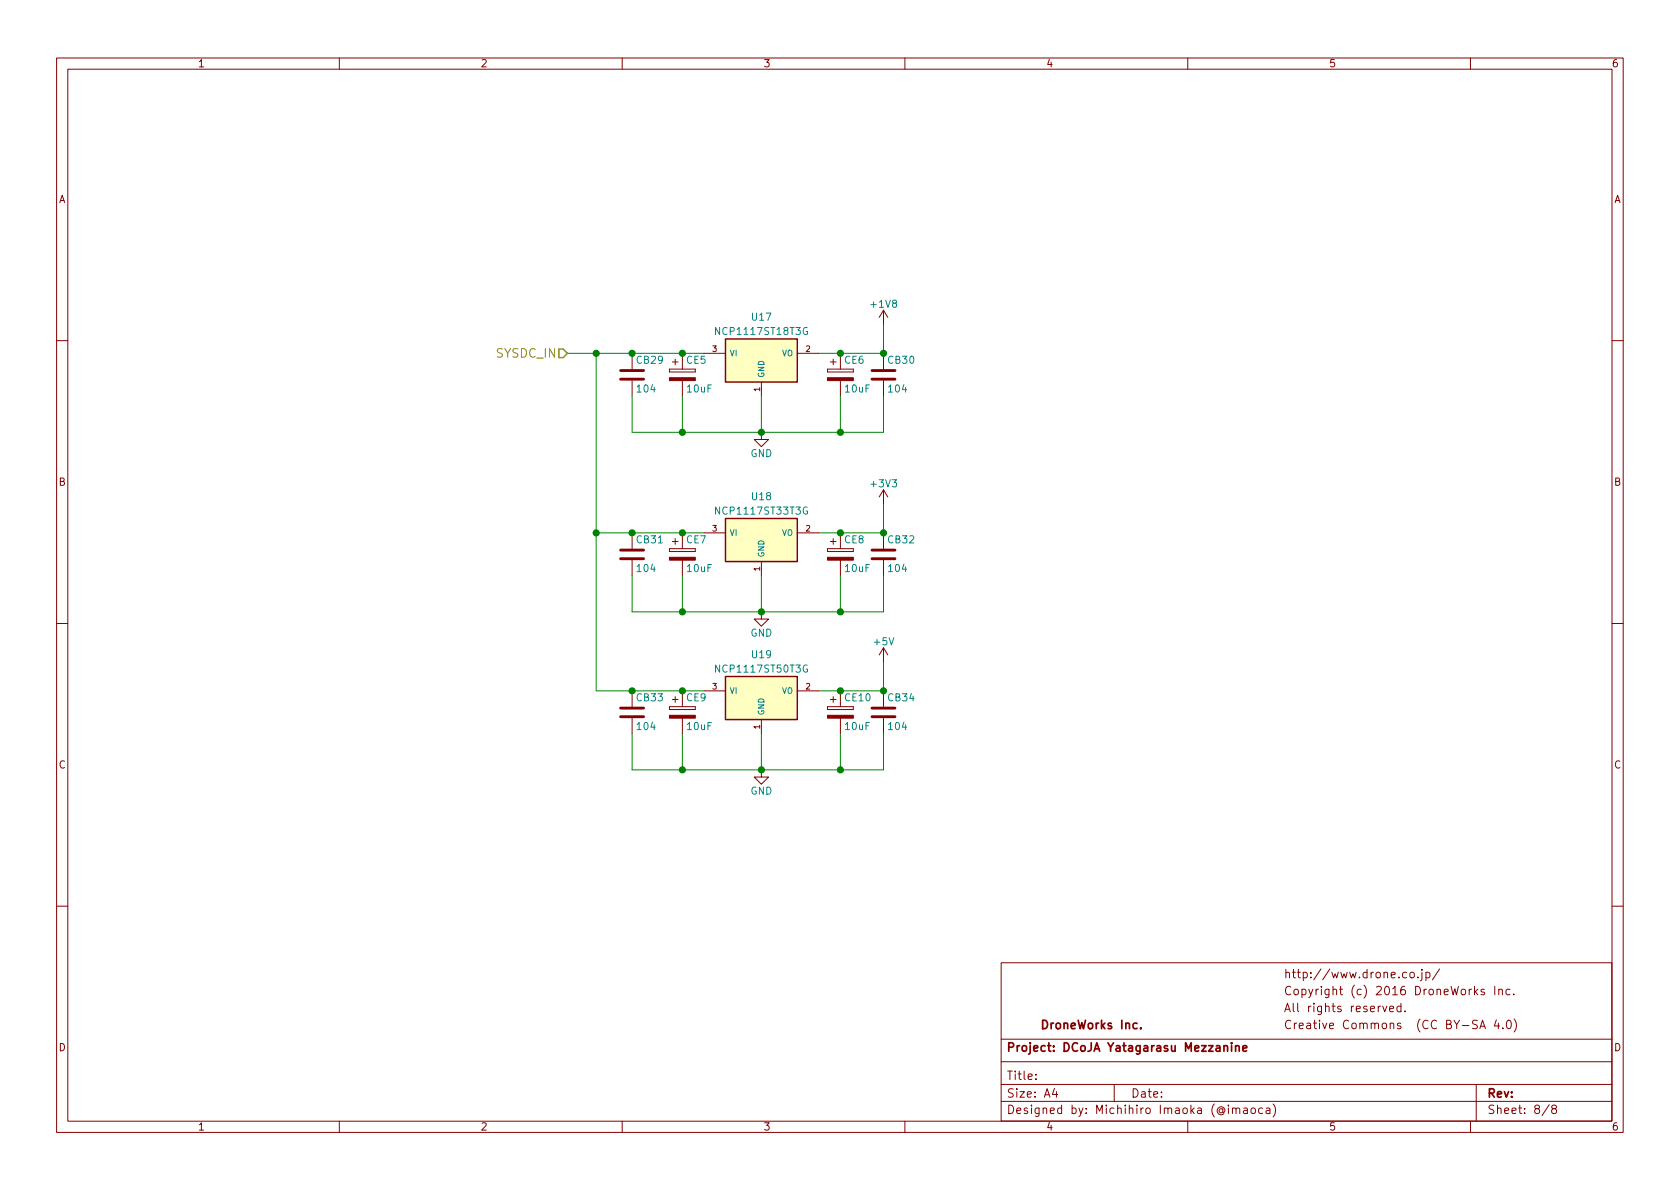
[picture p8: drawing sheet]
<svg xmlns="http://www.w3.org/2000/svg" width="297mm" height="210mm" viewBox="0 0 297 210" stroke-linecap="round" stroke-linejoin="round" font-family="sans-serif">
<g fill="none" stroke="#840000" stroke-width=".18">
<path d="M10 10.3h277v189.9h-277zM12 12.2h273v186.1h-273zM60 10.3v1.9M110 10.3v1.9M160 10.3v1.9M210 10.3v1.9M260 10.3v1.9M156.2 54.9v2.5M156.2 54.9l-.8 1.2M156.2 54.9l.8 1.2M10 60.2h2M111.8 62.5v2.8"/>
<path d="M111.8 67.3v2.8M118.4 65.3v.5zM118.4 65.8h4.5zM118.4 65.3h4.5zM118.9 64h1M119.4 63.5v1M120.6 62.5v2.8M120.6 67.3v2.8M122.9 65.3v.5zM124.5 62.5h3.8M134.6 76.4v1.3h1.3l-1.3 1.3-1.3-1.3h1.3M134.6 67.6v2.5"/>
<path d="M141 62.5h3.8M146.3 65.3v.5zM146.3 65.8h4.6zM146.3 65.3h4.6zM146.8 64h1M147.3 63.5v1M148.6 62.5v2.8M148.6 67.3v2.8M150.9 65.3v.5zM156.2 62.5v2.8M156.2 67.3v2.8M285 60.2h2"/>
<path d="M111.8 94.2v2.8M111.8 99.1v2.7M118.4 97v.5zM118.4 97.5h4.5zM118.4 97h4.5zM118.9 95.8h1M119.4 95.2v1.1M120.6 94.2v2.8M120.6 99.1v2.7M122.9 97v.5zM124.5 94.2h3.8M134.6 99.3v2.5"/>
<path d="M141 94.2h3.8M146.3 97v.5zM146.3 97.5h4.6zM146.3 97h4.6zM146.8 95.8h1M147.3 95.2v1.1M148.6 94.2v2.8M148.6 99.1v2.7M150.9 97v.5zM156.2 86.6v2.5M156.2 94.2v2.8M156.2 99.1v2.7"/>
<path d="M156.2 86.6l-.8 1.3M156.2 86.6l.8 1.3M10 110.3h2M134.6 108.2v1.3h1.3l-1.3 1.2-1.3-1.2h1.3M156.2 114.5v2.6M156.2 114.5l-.8 1.3M156.2 114.5l.8 1.3M285 110.3h2M111.8 122.2v2.8M111.8 127v2.8M118.4 125v.5zM118.4 125.5h4.5z"/>
<path d="M118.4 125h4.5zM118.9 123.7h1M119.4 123.2v1M120.6 122.2v2.8M120.6 127v2.8M122.9 125v.5zM124.5 122.2h3.8M134.6 136.1v1.3h1.3l-1.3 1.3-1.3-1.3h1.3M134.6 127.2v2.6M141 122.2h3.8M146.3 125v.5zM146.3 125.5h4.6z"/>
<path d="M146.3 125h4.6zM146.8 123.7h1M147.3 123.2v1M148.6 122.2v2.8M148.6 127v2.8M150.9 125v.5zM156.2 122.2v2.8M156.2 127v2.8M10 160.2h2M177 170.3h108v27.9h-108zM244.5 177.9l.3 1 .4-1M245.7 178.4l.7-.1v-.3l-.5-.1-.2 .2 .1 .7h.6"/>
<path d="M247.7 178l-.4-.1-.3 .3 .1 .6 .2 .1 .4-.1M247.7 177.4v1.5M248.4 178.8v.1M249.4 172.1l.2-.2 .4 .2 .1 .5-.2 .2-.3 .1-.2-.1zM250.7 172.8v.1M251.4 171.9v1.3l-.3 .2M251.4 171.4v.2M252.1 172l.5-.1 .2 .3-.1 .6h-.6M252.1 171.9v1.5M254.5 171.3l-1.2 2M260.9 175.4l.4 .5M261.3 174.9l-.6 .6"/>
<path d="M262.4 175a.37 .37 0 0 0-.6 .1l.1 .3 .5 .1 .1 .1-.2 .3-.5-.1M264.3 174.4v1.5M265 175.1l.2-.2 .4 .1v.9M265 174.9v1M267 175l-.5-.1-.2 .3v.6l.2 .1 .5-.1M267.6 175.8v.1M285 160.2h2M60 198.3v1.9M110 198.3v1.9M160 198.3v1.9M177 194.8h108M177 191.8h108"/>
<path d="M177 187.8h108M177 183.8h108M183.2 190.8v.1M183.2 190v.1M186.4 192.5l-.3 1h.9M186.8 193v1M197 191.8v3M210 198.3v1.9M217.9 196.1l.2-.2 .4 .1v.9M218.5 196.1a.36 .36 0 0 1 .4-.2 .36 .36 0 0 1 .3 .2v.8M219.9 196h.6v.9M220.5 196.3l-.4 .1-.3 .2 .3 .3 .4-.1"/>
<path d="M221.3 196.1l.2-.2 .4 .2 .1 .5-.2 .2-.3 .1-.2-.1zM223.2 196l-.4-.1-.3 .3 .1 .6 .2 .1 .4-.1M223.9 196h.6v.9M224.5 196.3l-.4 .1-.3 .2 .3 .3 .4-.1M225.1 195.2a1.71 1.71 0 0 1 0 2.3M260 198.3v1.9M261 191.8v6.5M261.6 181.9l.5-1.5 .5 1.5M261.8 181.5h.7M264.6 180.3l-.4 1.1h1M264.9 180.9v1M265.7 181.8v.1"/>
<path d="M266.5 180.6l.2-.2a.81 .81 0 0 1 .6 .6 .81 .81 0 0 1-.3 .8l-.1 .1a.79 .79 0 0 1-.4-1.3zM267.7 180.2a1.71 1.71 0 0 1 0 2.3M273.9 195.3l-1.3 2M274.6 196.1l-.3-.3 .1-.2 .2-.2 .5 .1 .1 .2-.1 .2-.6 .2a.48 .48 0 0 0-.1 .7l.2 .1 .5-.1a.48 .48 0 0 0-.2-.7"/>
</g>
<path d="M201.7 181.8v.1M216.4 185l.2-.1 .4 .1v.9M217.8 184.4v.2M217.8 184.9v1M218.5 185l.2-.1 .3 .1 .1 .9M218.5 184.9v1M219.7 185.4l.7-.1v-.3l-.4-.1-.3 .2 .1 .7h.6" fill="none" stroke="#840000" stroke-width=".3"/>
<g fill="#840000" stroke="#840000" stroke-width=".18">
<path d="M146.3 66.8h4.6v.5h-4.6z"/>
<path d="M118.4 66.8h4.5v.5h-4.5z"/>
<path d="M146.3 98.5h4.6v.6h-4.6z"/>
<path d="M118.4 98.5h4.5v.6h-4.5z"/>
<path d="M146.3 126.5h4.6v.5h-4.6z"/>
<path d="M118.4 126.5h4.5v.5h-4.5z"/>
</g>
<path d="M109.7 67.1h4.1M109.7 65.5h4.1M154.2 67.1h4M154.2 65.5h4M109.7 98.8h4.1M109.7 97.3h4.1M154.2 98.8h4M154.2 97.3h4M109.7 126.7h4.1M109.7 125.2h4.1M154.2 126.7h4M154.2 125.2h4" fill="none" stroke="#840000" stroke-width=".51"/>
<g fill="none" stroke="#008400" stroke-width=".18">
<path d="M156.2 57.4v5.1h-11.4M100.3 62.5h24.2M105.4 62.5v59.7h19.1M111.8 70.1v6.3h44.4v-6.3M120.6 70.1v6.3M134.6 70.1v6.3M148.6 70.1v6.3M105.4 94.2h19.1M156.2 89.1v5.1h-11.4M111.8 101.8v6.4h44.4v-6.4M120.6 101.8v6.4M134.6 101.8v6.4"/>
<path d="M148.6 101.8v6.4M156.2 117.1v5.1h-11.4M111.8 129.8v6.3h44.4v-6.3M120.6 129.8v6.3M134.6 129.8v6.3M148.6 129.8v6.3"/>
</g>
<g fill="#008400" stroke="#008400" stroke-width=".25">
<circle cx="134.6" cy="76.4" r=".51"/>
<circle cx="120.7" cy="76.4" r=".51"/>
<circle cx="148.6" cy="76.4" r=".51"/>
<circle cx="134.6" cy="108.2" r=".51"/>
<circle cx="120.7" cy="108.2" r=".51"/>
<circle cx="148.6" cy="108.2" r=".51"/>
<circle cx="134.6" cy="136.1" r=".51"/>
<circle cx="120.7" cy="136.1" r=".51"/>
<circle cx="148.6" cy="136.1" r=".51"/>
<circle cx="105.4" cy="94.2" r=".51"/>
<circle cx="105.4" cy="62.5" r=".51"/>
<circle cx="148.6" cy="62.5" r=".51"/>
<circle cx="120.7" cy="62.5" r=".51"/>
<circle cx="148.6" cy="94.2" r=".51"/>
<circle cx="120.7" cy="94.2" r=".51"/>
<circle cx="148.6" cy="122.2" r=".51"/>
<circle cx="120.7" cy="122.2" r=".51"/>
<circle cx="111.8" cy="62.5" r=".51"/>
<circle cx="111.8" cy="94.2" r=".51"/>
<circle cx="111.8" cy="122.2" r=".51"/>
<circle cx="156.2" cy="122.2" r=".51"/>
<circle cx="156.2" cy="94.2" r=".51"/>
<circle cx="156.2" cy="62.5" r=".51"/>
</g>
<path d="M98.8 61.7h.8l.7 .8-.7 .7h-.8z" fill="none" stroke="#848400" stroke-width=".25"/>
<g fill="#ffffc2" stroke="#ffffc2" stroke-width=".18">
<path d="M128.3 59.9h12.7v7.7h-12.7z"/>
<path d="M128.3 91.7h12.7v7.6h-12.7z"/>
<path d="M128.3 119.6h12.7v7.6h-12.7z"/>
</g>
<path d="M128.3 59.9h12.7v7.7h-12.7zM128.3 91.7h12.7v7.6h-12.7zM128.3 119.6h12.7v7.6h-12.7z" fill="none" stroke="#840000" stroke-width=".25"/>
<path d="M142.7 58a.59 .59 0 0 0-.7 .5 .59 .59 0 0 0 .7 .6l.1-.5h-.3M142.7 89.7a.59 .59 0 0 0-.7 .6 .59 .59 0 0 0 .7 .6l.1-.5h-.3M142.7 117.6a.59 .59 0 0 0-.7 .6 .59 .59 0 0 0 .7 .6l.1-.5h-.3" fill="none" stroke="#008484" stroke-width=".18"/>
<text font-size="2.1" fill="#848400" x="87.8" y="63.2">SYSDC_IN</text>
<g font-size="2.1" fill="#840000">
<text x="227" y="173">http://www.drone.co.jp/</text>
<text x="227" y="176">Copyright (c) 2016 DroneWorks Inc.</text>
<text x="227" y="179">All rights reserved.</text>
<text x="178" y="186">Project: DCoJA Yatagarasu Mezzanine</text>
<text x="184" y="182">DroneWorks Inc.</text>
<text x="227" y="182">Creative Commons (CC BY-SA 4.0)</text>
<text x="178" y="191">Title:</text>
<text x="178" y="194.1">Size: A4</text>
<text x="178" y="197">Designed by: Michihiro Imaoka (@imaoca)</text>
<text x="200" y="194.1">Date:</text>
<text x="263" y="194.1">Rev:</text>
<text x="263" y="197">Sheet: 8/8</text>
</g>
<g font-size="1.8" fill="#840000">
<text x="35" y="11.9">1</text>
<text x="85" y="11.9">2</text>
<text x="135" y="11.9">3</text>
<text x="185" y="11.9">4</text>
<text x="235" y="11.9">5</text>
<text x="285" y="11.9">6</text>
<text x="10.4" y="35.9">A</text>
<text x="285.4" y="35.9">A</text>
<text x="10.4" y="85.9">B</text>
<text x="285.4" y="85.9">B</text>
<text x="10.4" y="135.9">C</text>
<text x="285.4" y="135.9">C</text>
<text x="10.4" y="185.9">D</text>
<text x="285.4" y="185.9">D</text>
<text x="35" y="199.9">1</text>
<text x="85" y="199.9">2</text>
<text x="135" y="199.9">3</text>
<text x="185" y="199.9">4</text>
<text x="235" y="199.9">5</text>
<text x="285" y="199.9">6</text>
</g>
<g font-size="1.8" fill="#008484">
<text x="126.9" y="59.2">NCP1117ST18T3G</text>
<text x="133" y="56.7">U17</text>
<text x="154.1" y="54.4">+1V8</text>
<text x="112.6" y="64.3">CB29</text>
<text x="121.4" y="64.3">CE5</text>
<text x="149.3" y="64.3">CE6</text>
<text x="157.1" y="64.3">CB30</text>
<text x="112.8" y="69.4">104</text>
<text x="121.6" y="69.4">10uF</text>
<text x="149.5" y="69.4">10uF</text>
<text x="157.2" y="69.4">104</text>
<text x="132.7" y="80.8">GND</text>
<text x="133" y="88.4">U18</text>
<text x="154.1" y="86.2">+3V3</text>
<text x="126.9" y="91">NCP1117ST33T3G</text>
<text x="112.6" y="96.1">CB31</text>
<text x="112.8" y="101.1">104</text>
<text x="121.4" y="96.1">CE7</text>
<text x="121.6" y="101.1">10uF</text>
<text x="149.3" y="96.1">CE8</text>
<text x="149.5" y="101.1">10uF</text>
<text x="157.1" y="96.1">CB32</text>
<text x="157.2" y="101.1">104</text>
<text x="132.7" y="112.6">GND</text>
<text x="126.9" y="118.9">NCP1117ST50T3G</text>
<text x="133" y="116.4">U19</text>
<text x="154.6" y="114.1">+5V</text>
<text x="112.6" y="124">CB33</text>
<text x="121.4" y="124">CE9</text>
<text x="149.4" y="124">CE10</text>
<text x="157.1" y="124">CB34</text>
<text x="112.8" y="129.1">104</text>
<text x="121.6" y="129.1">10uF</text>
<text x="149.5" y="129.1">10uF</text>
<text x="157.2" y="129.1">104</text>
<text x="132.7" y="140.5">GND</text>
</g>
<g font-size="1.4" fill="#840000">
<text x="126" y="62.2">3</text>
<text x="142.5" y="62.2">2</text>
<text x="134.4" y="69.2" transform="rotate(-90 134.4 69.2)">1</text>
<text x="126" y="94">3</text>
<text x="142.5" y="94">2</text>
<text x="134.4" y="101" transform="rotate(-90 134.4 101)">1</text>
<text x="126" y="121.9">3</text>
<text x="142.5" y="121.9">2</text>
<text x="134.4" y="128.9" transform="rotate(-90 134.4 128.9)">1</text>
</g>
<g font-size="1.4" fill="#008484">
<text x="129" y="63">VI</text>
<text x="138.2" y="63">VO</text>
<text x="135.1" y="66.8" transform="rotate(-90 135.1 66.8)">GND</text>
<text x="129" y="94.7">VI</text>
<text x="138.2" y="94.7">VO</text>
<text x="135.1" y="98.5" transform="rotate(-90 135.1 98.5)">GND</text>
<text x="129" y="122.7">VI</text>
<text x="138.2" y="122.7">VO</text>
<text x="135.1" y="126.5" transform="rotate(-90 135.1 126.5)">GND</text>
</g>
</svg>
